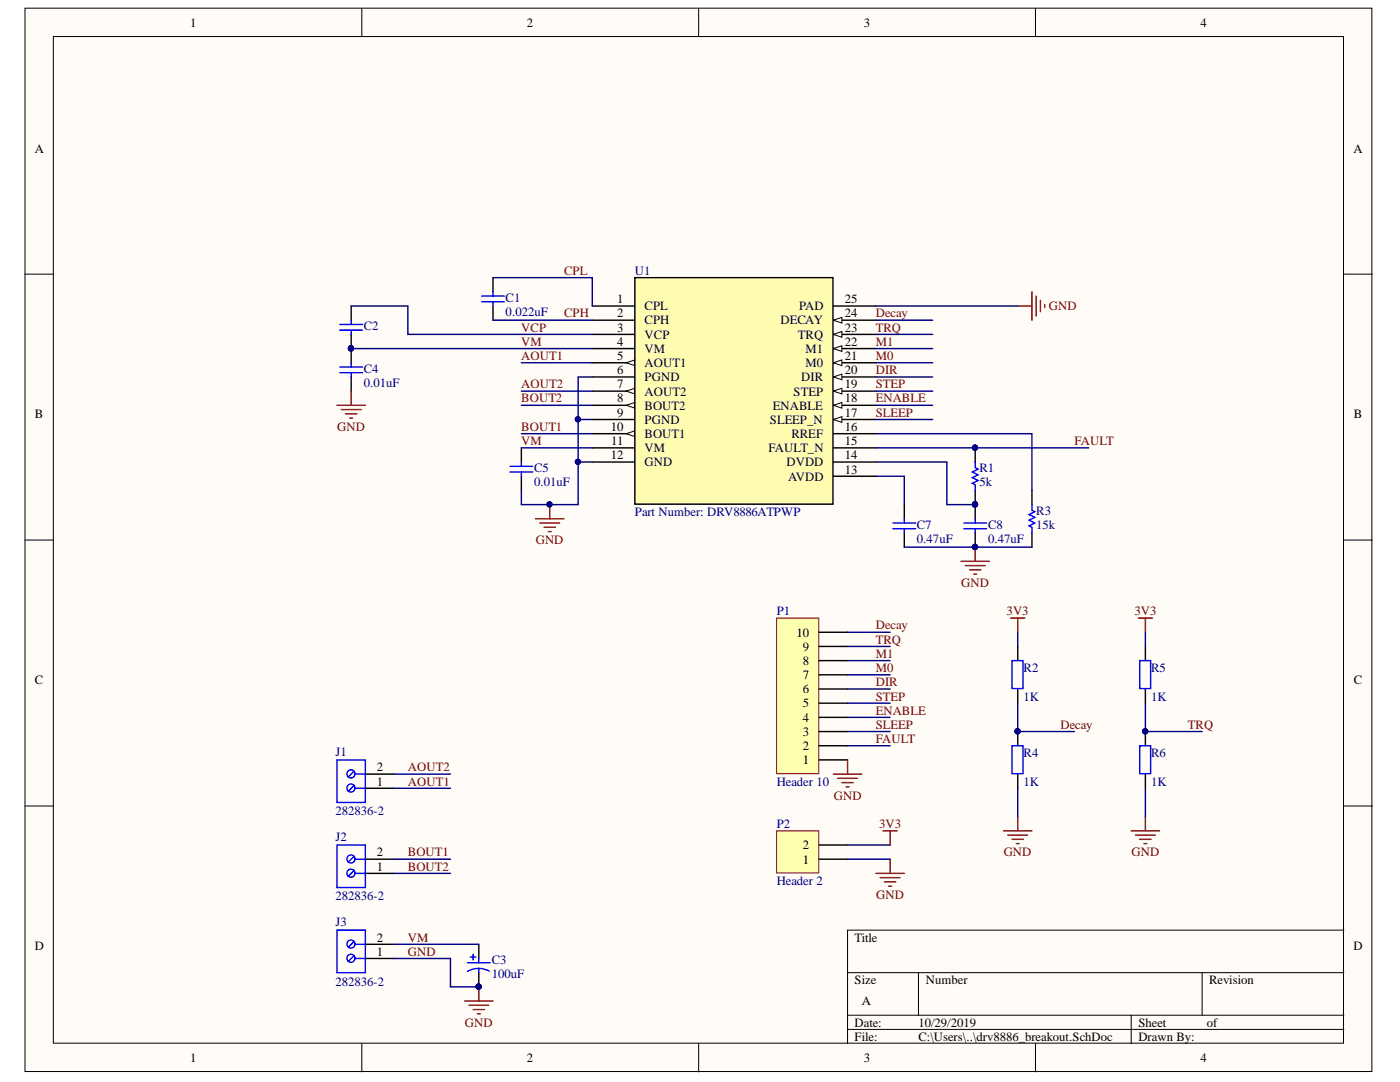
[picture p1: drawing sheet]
# Altium project drv8886_breakout_board.PrjPcb
1 sheet, 19 parts. Net scope: global (net labels, ports and power ports of the same name join across sheets).
Board file: drv8886_breakout.PcbDoc

## Sheet drv8886_breakout.SchDoc
size A

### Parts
C1  0.022uF  [CAPC1608X87X35ML15T15]
C2  0.22uF  [TDK-C1608-2_A_M]  (value not drawn)
C3  100uF  [PNSC-FK-V-F_V]
C4  0.01uF  [CAPC1608X87X35LL15T15]
C5  0.01uF  [CAPC1608X87X35LL15T15]
C7  0.47uF  [CAPC1608X90X35ML15T15]
C8  0.47uF  [CAPC1608X90X35ML15T15]
J1  282836-2  [TECO-282836-2_V]
J2  282836-2  [TECO-282836-2_V]
J3  282836-2  [TECO-282836-2_V]
P1  Header 10  [HDR1X10]
P2  Header 2  [HDR1X2]
R1  5k  [RESC1608X55X25ML10T15]
R2  value 1K  [AXIAL-0.4]  (hidden comment: ?)
R3  15k  [RESC1608X55X25ML10T15]
R4  value 1K  [AXIAL-0.4]  (hidden comment: Res2)
R5  value 1K  [AXIAL-0.4]  (hidden comment: ?)
R6  value 1K  [AXIAL-0.4]  (hidden comment: Res2)
U1  Part Number: DRV8886ATPWP  [PWP0024B_N]

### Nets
3V3: P2.2 R2.2 R5.2
GND: C3.2 C4.2 C5.2 C7.1 C8.1 J3.1 P1.1 P2.1 R3.1 R4.1 R6.1 U1.6(PGND) U1.9(PGND) U1.12(GND) U1.25(PAD)
~{FAULT}: P1.2 R1.2 U1.15(FAULT_N)
~{SLEEP}: P1.3 U1.17(SLEEP_N)
AOUT1: J1.1 U1.5(AOUT1)
AOUT2: J1.2 U1.7(AOUT2)
BOUT1: J2.2 U1.10(BOUT1)
BOUT2: J2.1 U1.8(BOUT2)
CPH: C1.1 U1.2(CPH)
CPL: C1.2 U1.1(CPL)
Decay: P1.10 R2.1 R4.2 U1.24(DECAY)
DIR: P1.6 U1.20(DIR)
ENABLE: P1.4 U1.18(ENABLE)
M0: P1.7 U1.21(M0)
M1: P1.8 U1.22(M1)
STEP: P1.5 U1.19(STEP)
TRQ: P1.9 R5.1 R6.2 U1.23(TRQ)
VCP: C2.2 U1.3(VCP)
VM: C2.1 C3.1 C4.1 C5.1 J3.2 U1.4(VM) U1.11(VM)
NetC7_2: C7.2 U1.13(AVDD)
NetC8_2: C8.2 R1.1 U1.14(DVDD)
NetR3_2: R3.2 U1.16(RREF)
